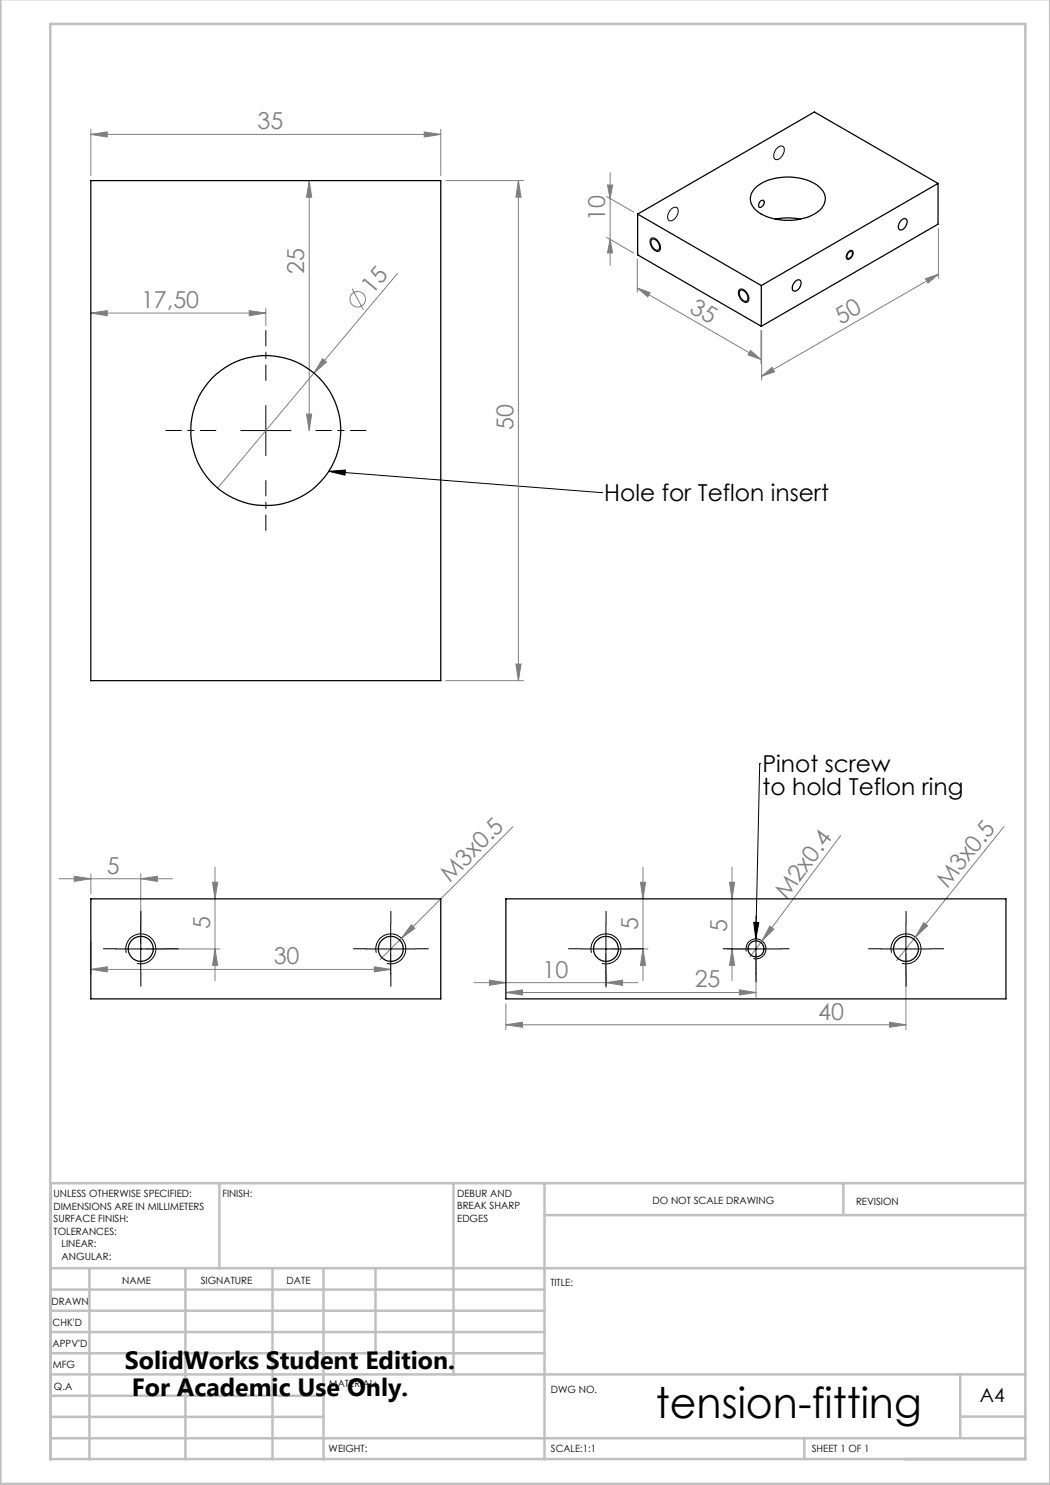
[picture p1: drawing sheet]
<svg xmlns="http://www.w3.org/2000/svg" width="210mm" height="297mm" viewBox="0 0 210 297" stroke-linecap="round" stroke-linejoin="round" font-family="sans-serif">
<g fill="none" stroke="#808080" stroke-width=".2">
<path d="M18.2 26.9l3.2-.5v1zM18.2 25.9v9.2M18.2 26.9h70M61.8 36.1v50M61.8 36.1l.5 3.3h-1zM84.8 26.4l3.4 .5-3.4 .5zM88.2 25.9v9.2M89.1 36.1h15.6M103.7 36.1l.5 3.3h-1zM103.7 36.1v100M121.3 39.3l5.5 3.1M121.5 37h1l-.5 2.7z"/>
<path d="M122 34.5v18.6M70.4 57.7l2.3 4.2M79.5 54.7l-36 42.9M121.3 47.5l5.5 3.1M122 47.9l.5 2.7h-1zM127.5 57.6l2.5 .9-.5 .9zM127.5 51.8v6.6M127.5 57.6l24.7 14.3M185.1 55.7l2.6-.8-2.1 1.7zM187.7 45.7v10M187.7 54.9l-35.4 20.3M18.2 62.6l3.2-.5v1z"/>
<path d="M18.2 62.6h35M49.8 62.1l3.4 .5-3.4 .5zM53.2 61.6v3.5M64.5 71.8l.8 .6-2.5 2.2zM150.1 70.1l2.1 1.8-2.6-.9zM152.2 66.1v6.6M152.3 75.2l2.1-1.7 .5 .9zM152.3 66.1v10M61.3 82.8h1l-.5 3.3zM89.1 136.1h15.6M103.2 132.8h1l-.5 3.3zM11.8 175.8h22.7"/>
<path d="M14.9 175.3l3.3 .5-3.3 .5zM18.2 174.8v4M28.2 175.8l3.3-.5v1zM28.2 174.8v14M42.5 176.5h1l-.5 3.3zM43 173.4v22.7M102.6 165.3l-26.6 26.6M128.1 176.5h1l-.5 3.3zM128.6 173.4v22.7M145.9 176.5h1l-.5 3.3zM146.4 173.4v22.7M168.1 167.1l-18.1 24.3"/>
<path d="M200.8 165.3l-17.7 22.1M18.2 193.9l3.2-.5v1zM18.2 188.3v6.6M18.2 193.9h59.9M29.1 189.8h14.9M43 189.8l.5 3.3h-1zM74.9 193.4l3.2 .5-3.2 .5zM78.1 190.8v4.1M82.3 185l.7 .7-2.7 1.9zM94.8 196.5h32.7M97.9 196l3.3 .5-3.3 .6zM101.2 198.5l3.3-.5v1z"/>
<path d="M101.2 198.5h50M121.2 196.5l3.3-.5v1.1zM121.2 190.8v6.8M122.2 189.8h7.4M128.6 189.8l.5 3.3h-1zM145.4 189.8h4.8M146.4 189.8l.5 3.3h-1zM147.9 198l3.3 .5-3.3 .5zM151.2 190.8v8.7M154 185.2l.8 .6-2.4 2.4zM181.2 190.8v15.1M183.1 187.4l-3.8 4.7"/>
<path d="M184.7 184.5l.8 .7-2.4 2.2zM101.2 205l3.3-.6v1.1zM101.2 200.8v5.1M101.2 205h80M177.9 204.4l3.3 .6-3.3 .5z"/>
<circle cx="71.5" cy="59.9" r="1.55"/>
</g>
<g fill="none" stroke="#000" stroke-width=".2">
<path d="M155.3 29.8l.2-.2a.76 .76 0 0 1 1-.4 .76 .76 0 0 1 .3 1.1 1.75 1.75 0 0 1-1.7 1.6 1.55 1.55 0 0 1 .2-2.1zM130.2 47.7h.1a1.59 1.59 0 0 1 1.8 1.6 .74 .74 0 0 1-.4 1 .74 .74 0 0 1-1-.4 1.77 1.77 0 0 1-.5-2.2zM134.3 41.8l.1-.1a.75 .75 0 0 1 1.1-.1 .75 .75 0 0 1 .1 1 1.51 1.51 0 0 1-1.8 1.5 1.76 1.76 0 0 1 .5-2.3zM147.8 58a1.04 1.04 0 0 1 1.6 .6 1.21 1.21 0 0 1-.1 1.9 1.94 1.94 0 0 1-1.5-2.5zM169.8 50.3a.53 .53 0 0 1 .7-.1 .53 .53 0 0 1 .1 .7l-.3 .6a.55 .55 0 0 1-.8 .3 .55 .55 0 0 1-.2-.8zM48.2 86.1h10M53.2 81.1v10M65.8 94.3l3.3-.3-.1 1zM65.8 94.3l54.5 4.2M120.3 98.5h.1M151.9 152.7h.1M151.9 152.7l-.7 35.1"/>
<path d="M23.1 189.8h10.1M25.3 190.6a3 3 0 0 1 2.6-3.8 3 3 0 0 1 3.3 3.2 3 3 0 0 1-3.8 2.7M28.2 184.8v10M73.2 189.8h9.9M75.2 190.6a3 3 0 0 1 2.7-3.8 3 3 0 0 1 3.3 3.2 3 3 0 0 1-3.8 2.7M78.1 184.8v10M116.2 189.8h10M118.3 190.6a3 3 0 0 1 2.6-3.8 3 3 0 0 1 3.3 3.2 3 3 0 0 1-3.8 2.7M121.2 184.8v10M146.2 189.8h10M149.3 190.3a2 2 0 0 1 1.7-2.5 2 2 0 0 1 2.2 2.1 2 2 0 0 1-2.5 1.8M150.7 184.5h1.1l-.6 3.3z"/>
<path d="M151.2 184.8v10M176.2 189.8h10M178.3 190.6a3 3 0 0 1 2.6-3.8 3 3 0 0 1 3.3 3.2 3 3 0 0 1-3.8 2.7M181.2 184.8v10"/>
</g>
<path d="M53.2 76.1v-10M43.2 86.1h-10M53.2 96.1v10M63.2 86.1h10" fill="none" stroke="#000" stroke-width=".2" stroke-dasharray="15.2 1.3 1.3 1.3" stroke-dashoffset="12.1"/>
<g fill="none" stroke="#c0c0c0" stroke-width=".5">
<path d="M.1 -.1v296.9h209.9v-296.9M10.1 4.8h195v287h-195zM43.9 236.6v17M90.7 236.6v38.3M108.9 236.6v55.3M168.7 236.6v6.3M205.1 236.6h-195v55.3M10.1 253.6h195M10.1 257.9h98.8M17.9 253.6v38.3M37.1 253.6v38.3M54.5 253.6v38.3"/>
<path d="M64.7 253.6v38.3M75.1 253.6v17M108.9 243h96.2M10.1 270.6h98.8M10.1 266.4h98.8M10.1 262.1h98.8M10.1 279.1h54.6M10.1 274.9h195M192.1 274.8v12.7M10.1 287.7h195M10.1 283.4h54.6M160.9 287.5v4.3"/>
<path d="M192.1 283.3h13"/>
</g>
<g fill="none" stroke="#000" stroke-width=".2" stroke-dasharray="15.2 1.3 1.3 1.3">
<path d="M23.2 189.8h-2.5M28.2 184.8v-2.5M28.2 194.8v2.5M33.2 189.8h2.5M73.2 189.8h-2.5M78.2 184.8v-2.5M78.2 194.8v2.5M83.2 189.8h2.5M116.2 189.8h-2.5M121.2 184.8v-2.5M121.2 194.8v2.5M126.2 189.8h2.5"/>
<path d="M146.2 189.8h-1.6M151.2 184.8v-1.6M151.2 194.8v1.6M156.2 189.8h1.6M176.2 189.8h-2.5M181.2 184.8v-2.5M181.2 194.8v2.5M186.2 189.8h2.5"/>
</g>
<path d="M65.8 94.3l3.3-.3-.1 1z" fill="#000"/>
<g fill="#808080">
<path d="M82.3 185l.7 .7-2.7 1.9z"/>
<path d="M64.5 71.8l.8 .6-2.5 2.2z"/>
<path d="M184.7 184.5l.8 .7-2.4 2.2z"/>
<path d="M154 185.2l.8 .6-2.4 2.4z"/>
<path d="M28.2 175.8l3.3-.5v1zM14.9 175.3l3.3 .5-3.3 .5zM74.9 193.4l3.2 .5-3.2 .5zM18.2 193.9l3.2-.5v1zM84.8 26.4l3.4 .5-3.4 .5zM18.2 26.9l3.2-.5v1zM121.2 196.5l3.3-.5v1.1zM97.9 196l3.3 .5-3.3 .6zM147.9 198l3.3 .5-3.3 .5zM101.2 198.5l3.3-.5v1zM177.9 204.4l3.3 .6-3.3 .5zM101.2 205l3.3-.6v1.1z"/>
<path d="M49.8 62.1l3.4 .5-3.4 .5zM18.2 62.6l3.2-.5v1z"/>
<path d="M152.3 75.2l2.1-1.7 .5 .9zM185.1 55.7l2.6-.8-2.1 1.7z"/>
<path d="M43 189.8l.5 3.3h-1zM42.5 176.5h1l-.5 3.3zM61.3 82.8h1l-.5 3.3zM61.8 36.1l.5 3.3h-1zM128.6 189.8l.5 3.3h-1zM128.1 176.5h1l-.5 3.3zM146.4 189.8l.5 3.3h-1zM145.9 176.5h1l-.5 3.3z"/>
<path d="M103.2 132.8h1l-.5 3.3zM103.7 36.1l.5 3.3h-1z"/>
<path d="M121.5 37h1l-.5 2.7zM122 47.9l.5 2.7h-1z"/>
<path d="M127.5 57.6l2.5 .9-.5 .9zM150.1 70.1l2.1 1.8-2.6-.9z"/>
</g>
<path d="M150.7 184.5h1.1l-.6 3.3z" fill="#000"/>
<g fill="none" stroke="#000" stroke-width=".25">
<path d="M18.2 36.1h70v100h-70zM151 37.7a10.4 10.4 0 0 1 9.3-2 6.3 6.3 0 0 1 4.6 3.1 3.4 3.4 0 0 1-2.3 4.2 11.3 11.3 0 0 1-11.1-.7 2.91 2.91 0 0 1-.5-4.6zM187.6 36.7l-24.7-14.3-35.4 20.4M187.6 36.7l-35.3 20.4M187.6 36.7v8.1l-35.3 20.5M127.5 42.8l24.8 14.3M127.5 42.8v8.2l24.8 14.3M130.4 47.9a1.4 1.4 0 0 1 1.5 1.6 .6 .6 0 0 1-.4 .6 .6 .6 0 0 1-.7-.3 1.55 1.55 0 0 1-.4-1.9zM148.1 58.1a1.49 1.49 0 0 1 1.4 1.9 .76 .76 0 0 1-.7 .2 .76 .76 0 0 1-.6-.5 1.28 1.28 0 0 1-.1-1.6zM152.2 40.1l.4-.1a.82 .82 0 0 1 .2 .9 .82 .82 0 0 1-.7 .6h-.2a.86 .86 0 0 1 .3-1.4zM152.3 57.1v8.2M155.1 43.8h.2a12.7 12.7 0 0 1 4.8 0"/>
<path d="M158.9 56.4a.73 .73 0 0 1 1.3-.1 1.51 1.51 0 0 1-1.5 1.9 1.38 1.38 0 0 1 .2-1.8zM169.7 50.6a.46 .46 0 0 1 .6-.3 .46 .46 0 0 1 .2 .7 .65 .65 0 0 1-.4 .6 .65 .65 0 0 1-.7-.1v-.5zM180.2 44.2a.66 .66 0 0 1 .6-.5 .66 .66 0 0 1 .6 .5 1.53 1.53 0 0 1-1.5 1.7 1.34 1.34 0 0 1 .3-1.7zM18.2 179.8h70v20h-70zM101.2 179.8h100v20h-100zM28.2 189.8h.1M78.1 189.8h.1"/>
<circle cx="53.2" cy="86.1" r="15"/>
<circle cx="28.2" cy="189.8" r="2.5"/>
<circle cx="78.2" cy="189.8" r="2.49"/>
<circle cx="121.2" cy="189.8" r="2.49"/>
<circle cx="151.2" cy="189.8" r="1.6"/>
<circle cx="181.2" cy="189.8" r="2.51"/>
</g>
<text font-size="8.5" x="131.2" y="283.5">tension-fitting</text>
<g font-size="5">
<text x="25" y="273.7">SolidWorks Student Edition.</text>
<text x="26.4" y="279.2">For Academic Use Only.</text>
</g>
<g font-size="4.7" fill="#808080">
<text x="51.5" y="25.9">35</text>
<text x="121" y="44.2" transform="rotate(-90 121 44.2)">10</text>
<text x="60.8" y="54.9" transform="rotate(-90 60.8 54.9)">25</text>
<text x="74.5" y="59" transform="rotate(-50 74.5 59)">15</text>
<text x="28.2" y="61.6">17,50</text>
<text x="137.7" y="62.3" transform="rotate(30 137.7 62.3)">35</text>
<text x="168.1" y="65" transform="rotate(-30 168.1 65)">50</text>
<text x="102.7" y="86.1" transform="rotate(-90 102.7 86.1)">50</text>
<text x="21.3" y="174.7">5</text>
<text x="90" y="176.5" transform="rotate(-45 90 176.5)">M3x0.5</text>
<text x="189.5" y="177.8" transform="rotate(-51 189.5 177.8)">M3x0.5</text>
<text x="42" y="185.8" transform="rotate(-90 42 185.8)">5</text>
<text x="157.3" y="180" transform="rotate(-53 157.3 180)">M2x0.4</text>
<text x="127.6" y="186" transform="rotate(-90 127.6 186)">5</text>
<text x="145.4" y="186.3" transform="rotate(-90 145.4 186.3)">5</text>
<text x="54.7" y="192.8">30</text>
<text x="108.5" y="195.5">10</text>
<text x="138.9" y="197.5">25</text>
<text x="163.6" y="203.9">40</text>
</g>
<g font-size="4.7">
<text x="120.8" y="100.2">Hole for Teflon insert</text>
<text x="152.5" y="154.4">Pinot screw</text>
<text x="152.5" y="158.9">to hold Teflon ring</text>
</g>
<text font-size="3.9" x="196" y="280.4">A4</text>
<g font-size="2">
<text x="10.7" y="239.5">UNLESS OTHERWISE SPECIFIED:</text>
<text x="44.5" y="239.5">FINISH:</text>
<text x="91.4" y="239.4">DEBUR AND</text>
<text x="10.7" y="242">DIMENSIONS ARE IN MILLIMETERS</text>
<text x="10.7" y="244.5">SURFACE FINISH:</text>
<text x="91.4" y="241.9">BREAK SHARP</text>
<text x="91.4" y="244.4">EDGES</text>
<text x="130.5" y="240.8">DO NOT SCALE DRAWING</text>
<text x="171.2" y="241">REVISION</text>
<text x="10.7" y="247">TOLERANCES:</text>
<text x="12.3" y="249.5">LINEAR:</text>
<text x="12.3" y="252">ANGULAR:</text>
<text x="24.4" y="256.9">NAME</text>
<text x="40.1" y="256.8">SIGNATURE</text>
<text x="57.3" y="256.8">DATE</text>
<text x="110.1" y="257.1">TITLE:</text>
<text x="10.3" y="260.9">DRAWN</text>
<text x="10.5" y="269.3">APPV'D</text>
<text x="10.5" y="265.2">CHK'D</text>
<text x="10.6" y="273.6">MFG</text>
<text x="10.8" y="278">Q.A</text>
<text x="65.8" y="277.4">MATERIAL:</text>
<text x="110.2" y="278.5">DWG NO.</text>
<text x="65.7" y="290.4">WEIGHT:</text>
<text x="110.2" y="290.5">SCALE:1:1</text>
<text x="162.4" y="290.4">SHEET 1 OF 1</text>
</g>
</svg>
